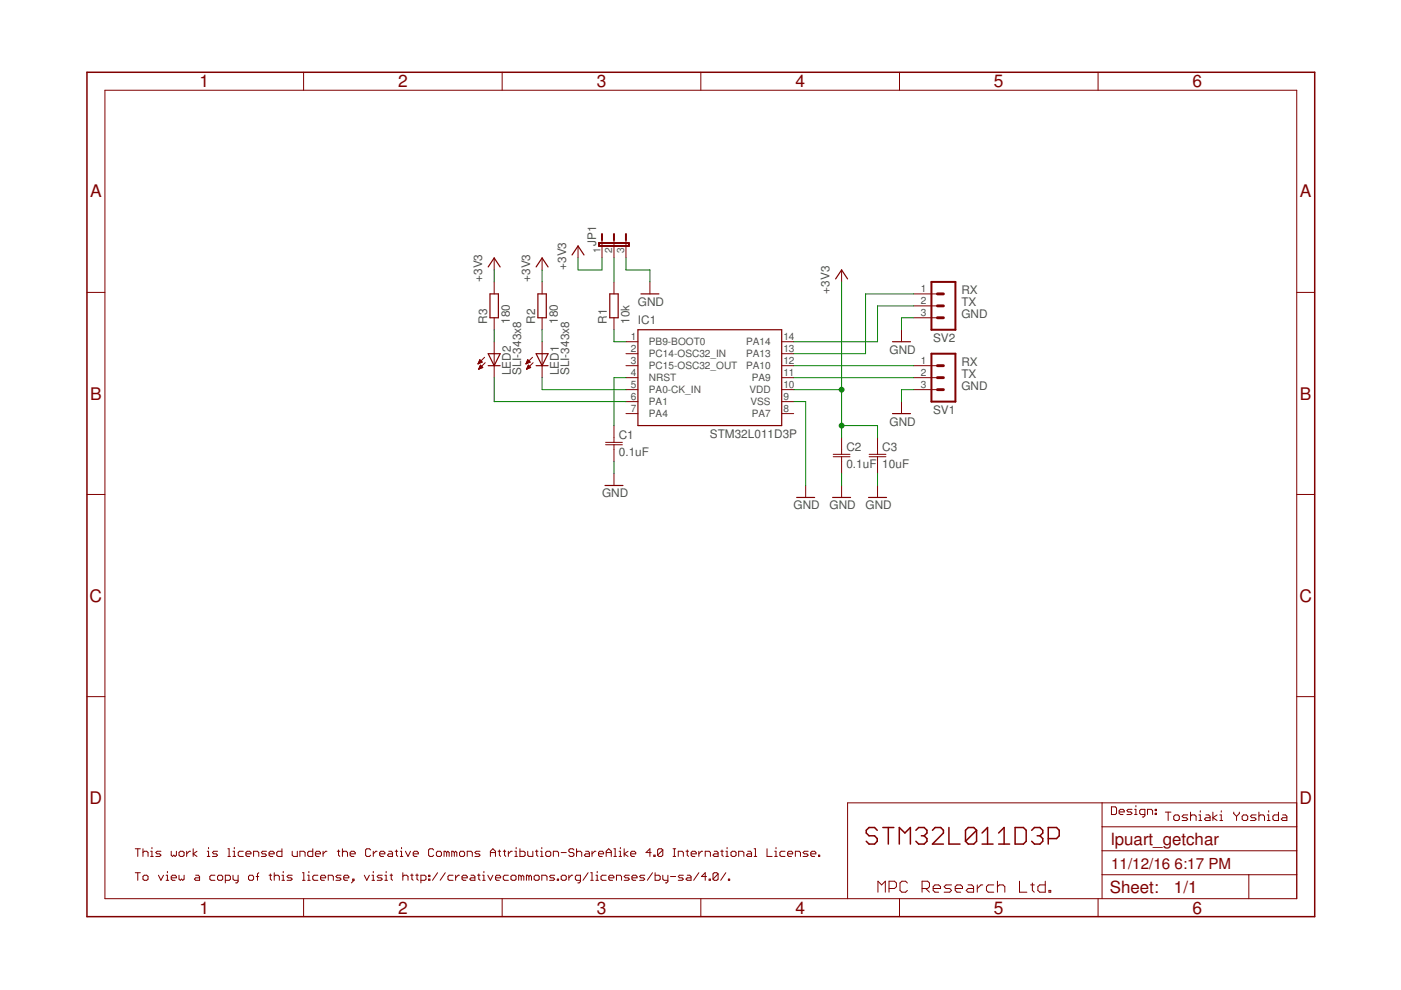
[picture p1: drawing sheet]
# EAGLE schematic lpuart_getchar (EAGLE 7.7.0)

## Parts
C1  0.1uF  C-JIS050-024X044  [C050-024X044]
C2  0.1uF  C-JIS0603  [C0603]
C3  10uF  C-JIS0603  [C0603]
IC1  STM32L011D3P  [TSSOP14]
JP1  JP2E  [JP2]
LED1  SLI-343x8  LED3MM  [LED3MM]
LED2  SLI-343x8  LED3MM  [LED3MM]
R1  10k  R-EU_0207/2V  [0207/2V]
R2  180  R-EU_0207/2V  [0207/2V]
R3  180  R-EU_0207/2V  [0207/2V]
SV1  MA03-1  [MA03-1]
SV2  MA03-1  [MA03-1]

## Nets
+3V3: C2.1 C3.1 JP1.1 R2.2 R3.2
GND: C1.2 C2.2 C3.2 JP1.3 SV1.3 SV2.3
N$1: SV1.2
N$2: R1.1
N$3: SV1.1
N$4: C1.1
N$5: IC1.5(PA0-CK_IN) LED1.K(C)
N$6: JP1.2 R1.2
N$7: IC1.14(PA14) SV2.2
N$8: IC1.13(PA13) SV2.1
N$9: LED1.A R2.1
N$10: LED2.A R3.1
N$11: IC1.6(PA1) LED2.K(C)
Unconnected: IC1.1(PB9-BOOT0) IC1.2(PC14-OSC32_IN) IC1.3(PC15-OSC32_OUT) IC1.4(NRST) IC1.7(PA4) IC1.8(PA7) IC1.11(PA9) IC1.12(PA10)

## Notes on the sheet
- RX
- TX
- GND
- RX
- TX
- GND
- Design:
- Toshiaki Yoshida
- STM32L011D3P
- This work is licensed under the Creative Commons Attribution-ShareAlike 4.0 International License.
- To view a copy of this license, visit http://creativecommons.org/licenses/by-sa/4.0/.
- MPC Research Ltd.

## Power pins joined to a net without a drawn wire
VDD: IC1.10(VDD)
VSS: IC1.9(VSS)
